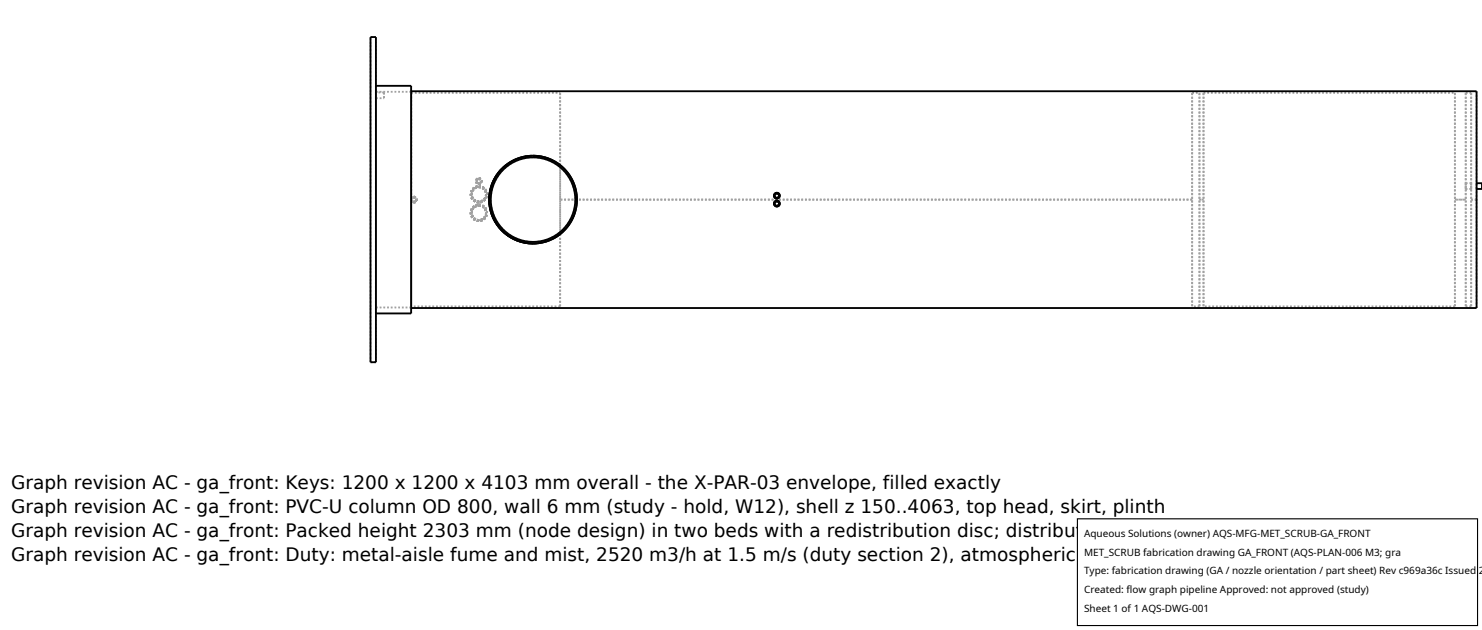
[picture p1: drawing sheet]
<svg xmlns="http://www.w3.org/2000/svg" width="212mm" height="90mm" viewBox="0 0 212 90" stroke-linecap="round" stroke-linejoin="round" font-family="sans-serif">
<g fill="none" stroke="#a0a0a0" stroke-width=".26" stroke-dasharray=".3 .3" stroke-linecap="butt">
<path d="M52.9 5.3h.8M53.7 12.3v32.5M53.7 13.1h5M53.7 13.1v30.8M53.7 13.2v.8M53.7 14v-.8M53.7 14h1.2M54.9 13.2v.8M54.9 14v-.8M54.9 13.2h-1.2M58.7 13v31M58.7 13.3h21.3"/>
<path d="M58.7 13.3v30.5M58.7 13.1v30.8M80 13.3v10.3M170.3 13.3h1M170.3 13.3v30.5M171.3 13.3v30.5M171.9 13.3h35.9M171.9 13.3v30.5M207.8 13.3v30.5M209.3 13.3v30.5M209.3 13.3h.8M210.1 13.3v30.5"/>
<path d="M58.7 28.4v-16.1M58.7 28.6v-.2M58.7 28.4v-15.4M58.7 28.4l.2-.2 .2-.1M58.7 28.4v-15.1M58.7 28.4v-15.3M59.1 28.1l.4 .2-.1 .4-.3 .2-.4-.3M59.1 28.1l.3 .1 .1 .3-.1 .3-.3 .1-.3-.1-.1-.3 .1-.3 .3-.1M59.1 28.2l.2 .1 .1 .2-.1 .2-.2 .1-.2-.1-.1-.2 .1-.2 .2-.1M59.1 28.2l.2 .1 .1 .2v.2l-.3 .1h-.2l-.1-.3 .1-.2 .2-.1M68.4 29.2l.5 .1 .3 .3 .3 .4 .1 .4-.1 .5-.3 .4-.4 .2-.4 .1-.5-.1-.3-.3-.3-.4-.1-.4 .1-.4 .3-.4 .4-.3 .4-.1M68.4 26.6l.4 .1 .4 .2 .3 .4 .1 .4-.1 .5-.3 .4-.3 .2-.5 .1-.4-.1-.4-.2-.3-.4-.1-.4 .1-.5 .3-.4 .3-.2 .5-.1"/>
<path d="M68.4 25.5l.3 .1 .1 .3-.1 .2-.3 .2-.3-.2-.1-.3 .1-.2 .3-.1M68.4 29.2l.4 .1 .4 .3 .3 .4 .1 .4-.2 .5-.2 .4-.4 .2-.4 .1-.5-.1-.4-.3-.2-.4-.1-.4 .1-.4 .3-.4 .4-.3 .4-.1M68.4 26.6l.5 .1 .3 .2 .3 .5 .1 .4-.1 .4-.3 .4-.4 .2-.4 .1-.5-.1-.4-.2-.2-.4-.1-.5 .1-.4 .3-.4 .3-.2 .5-.1M68.4 25.5l.3 .1 .1 .2-.1 .4-.3 .1-.3-.1-.1-.3 .1-.3 .3-.1M68.4 29.4l.4 .1 .3 .2 .2 .3 .1 .4-.3 .7-.3 .2-.4 .1-.4-.1-.3-.2-.2-.3-.1-.4v-.4l.3-.3 .3-.2 .4-.1M68.4 26.7l.4 .1 .3 .3 .3 .7-.1 .3-.2 .4-.7 .3-.4-.1-.3-.2-.2-.3-.1-.4v-.4l.3-.3 .3-.3 .4-.1M68.4 25.6l.2 .1 .1 .2-.1 .2-.2 .1-.2-.1-.1-.3 .1-.2h.2M68.4 29.4h.4l.3 .3 .3 .3v.4l-.1 .4-.2 .4-.3 .2h-.4l-.4-.1-.4-.2-.2-.3-.1-.4 .3-.7 .4-.3h.4M68.4 26.7l.3 .1 .4 .2 .3 .3v.5l-.1 .4-.2 .3-.3 .2-.5 .1-.4-.1-.3-.3-.3-.7 .1-.4 .3-.3 .3-.2 .4-.1M68.4 25.5l.2 .1 .1 .2-.1 .3-.2 .1-.2-.1-.1-.2v-.3l.3-.1M68.4 29.2l.5 .1 .4 .3 .2 .4 .1 .4-.1 .5-.3 .4-.4 .2-.4 .1-.5-.1-.3-.3-.3-.4-.1-.4 .1-.5 .3-.3 .4-.3 .4-.1M68.4 26.6l.4 .1 .4 .2 .3 .4 .1 .4-.1 .5-.3 .4-.3 .2-.5 .1h-.4l-.4-.3-.3-.4-.1-.4 .1-.5 .3-.4 .3-.2 .5-.1"/>
<path d="M68.4 25.5l.3 .1 .1 .3-.1 .3-.3 .1-.3-.2-.1-.3 .1-.2 .3-.1M71.6 24.1v.1M71.8 24l-.1 .1M71.9 23.9h-.1M72 23.8h-.1M72.2 23.6l-.2 .2M72.3 23.6h-.1M72.3 23.5v.1M72.4 23.4v.1M72.5 23.4h-.1M72.6 23.3l-.1 .1M72.7 23.3h-.1"/>
<path d="M72.8 23.2l-.1 .1M72.9 23.2h-.1M72.9 23.1v.1M73 23.1h-.1M73.1 23l-.1 .1M73.2 23h-.1M73.2 22.9v.1M73.3 22.9h-.1M73.4 22.9h-.1M73.5 22.8h-.1M73.6 22.8h-.1M73.7 22.8h-.1"/>
<path d="M73.7 22.7v.1M73.8 22.7h-.1M73.9 22.7h-.1M74 22.6l-.1 .1M74.1 22.6h-.1M74.2 22.6h-.1M74.3 22.5l-.1 .1M74.4 22.5h-.1M74.6 22.4l-.2 .1M74.7 22.4h-.1M74.9 22.4h-.2M75 22.3l-.1 .1"/>
<path d="M75.1 22.3h-.1M75.2 22.3h-.1M75.3 22.3h-.1M75.4 22.3h-.1M75.6 22.3h-.1M75.7 22.3h-.1M75.8 22.3h-.1M75.8 22.2v.1M75.9 22.2h-.1M76 22.2h-.1M76.1 22.2h-.1M76.1 22.2h-.2"/>
<path d="M76.1 22.5l-1.2 .1-1.1 .3-1.1 .6-.9 .8-.7 .9-.6 1-.3 1.2-.1 1.2 .1 1.2 .4 1 .5 1.1 .8 .9 1 .8 1 .5 1.2 .3 1.1 .1 1.2-.1 1.1-.4 1-.5 .9-.8 .7-.8 .6-1.1 .4-1.2 .1-1.2-.2-1.2-.3-1.1-.6-1-.7-.9-.9-.7-1.1-.6-1.1-.3-1.2-.1M76.1 22.2l1.1 .1 1 .3 1 .4 .8 .6M76.4 22.2h-.3M76.5 34.8h.1M76.6 22.3l-.2-.1M76.7 34.7h.1M76.8 22.3h-.2M76.8 34.7h.1M76.9 22.3h-.1M77 22.3h-.1M77 34.7h.2M77.1 22.3h-.1"/>
<path d="M77.2 22.3h-.1M77.2 34.7l.5-.1M77.3 22.4l-.1-.1M77.4 22.4h-.1M77.5 22.4h-.1M77.6 22.4h-.1M77.7 22.4h-.1M77.7 34.6l.1-.1M77.7 22.5v-.1M77.8 34.5h.1M77.9 22.5h-.1M77.9 34.5h.1"/>
<path d="M78 22.5h-.1M78 34.5h.1M78.1 34.5v-.1M78.1 34.4h.1M78.2 22.6h-.1M78.2 34.4l.3-.1M78.3 22.6h-.1M78.4 22.7l-.1-.1M78.5 34.3l.4-.2M78.6 22.8l-.1-.1M78.7 22.8h-.1M78.8 22.8h-.1"/>
<path d="M78.8 22.9v-.1M78.9 22.9h-.1M78.9 34.1h.1M79 22.9h-.1M79.1 34.1v-.1M79.1 23l-.1-.1M79.2 23h-.1M79.2 23.1v-.1M79.3 23.1h-.1M79.4 33.9v-.1M79.4 23.2l-.1-.1M79.5 33.8l.1-.1"/>
<path d="M79.5 23.2h-.1M79.6 33.7h.1M79.7 33.7v-.1M79.7 23.4l-.2-.2M79.7 33.6l.2-.1M79.8 23.4h-.1M79.8 23.5v-.1M79.9 23.5h-.1M80 33.5v-.1M80 33.4v10.4M80 33.4v-9.8M80 23.6l-.1-.1"/>
<path d="M80 33.4l-1.3 .8-1.3 .4-1.5 .2-1.5-.3-1.4-.5-1.2-1-.9-1.1-.7-1.3-.3-1.5v-1.5l.4-1.4 .7-1.3 1-1.1 1.3-.9 1.3-.5 1.5-.2M111 27.5h-.1M111 28.7h-.1M111 27.6l-.2 .1-.2 .2 .1 .2 .3 .1h.1l.2-.2-.1-.3-.2-.1M111 28.8h-.2l-.2 .3 .1 .2 .2 .1 .2-.1 .2-.2-.1-.2-.2-.1M111 27.6l-.3 .1-.1 .2 .1 .3 .2 .1 .3-.1 .1-.2-.1-.3-.2-.1M111 28.7l-.3 .1-.1 .3 .1 .2 .2 .1 .3-.1 .1-.2-.1-.3-.2-.1M170.3 28.5h-90.3M171.3 28.5h.6M171.9 28.5h-.6M207.8 28.5h1.5M209.3 26.2v.8"/>
<path d="M209.3 27v-.8M209.3 26.2h.8M209.3 28.5h-1.5M210.1 28.5h.8M210.1 26.2v.8M210.1 27v-.8M210.1 27h-.8M210.9 26.2v.8M210.9 27v-.8M210.9 28.5h-.8M211.7 27v-.8M52.9 51.7h.8"/>
<path d="M52.9 51.7v-46.4M53.7 51.7v-46.4M53.7 44.8v-32.5M53.7 43.9v-30.8M58.7 44.8v-16.2M58.7 44v-15.4M58.7 43.8v-15.2M58.7 43.9v-15.3M58.7 43.9h-5M80 43.8v-30.5M80 43.8h-21.3M170.3 43.8v-30.5"/>
<path d="M171.3 43.8v-30.5M171.3 43.8h-1M171.9 43.8v-30.5M207.8 43.8v-30.5M207.8 43.8h-35.9M209.3 43.8v-30.5M210.1 43.8v-30.5M210.1 43.8h-.8M210.9 44v-31"/>
</g>
<g fill="none" stroke="#000" stroke-width=".26">
<path d="M52.9 5.3h.8v46.4h-.8zM53.7 12.3h5v32.5h-5M58.7 13h152.2v31h-152.2M71.5 24.2l-.6 .8-.4 .8-.6 1.8v1.8l.6 1.8 1 1.5 1.4 1.2 1.7 .7 1 .1 .9 .1M71.6 24.2h-.1M71.6 24.2h.1M71.7 24.1h-.1M71.8 24h.1M71.8 23.9v.1M71.8 23.9h.1M71.9 23.9h.1M71.9 23.8h.1"/>
<path d="M71.9 23.8v.1M72 23.8h.1M72.2 23.6h.1M72.3 23.6h.1M72.3 23.5h.1M72.4 23.5h-.1M72.4 23.5h.1M72.4 23.4h.1M72.5 23.4h.1M72.7 23.3h-.1M72.7 23.3h.1M72.8 23.2h.1"/>
<path d="M72.9 23.2h.1M72.9 23.1h.1M73 23.1h.1M73.1 23h.1M73.2 23h.1M73.2 22.9v.1M73.4 22.9h.1M73.4 22.8v.1M73.5 22.8h.1M73.6 22.8h-.1M73.6 22.8h.1M73.8 22.7h.1"/>
<path d="M73.9 22.7h.1M74 22.6h.1M74.1 22.6h.1M74.2 22.6h.1M74.3 22.5h.1M74.6 22.4h.1M74.7 22.4h.1M74.9 22.4h.1M75 22.3h.1M75.1 22.3h-.1M75.1 22.3h.1M75.2 22.3h.1"/>
<path d="M75.3 22.3h.1M75.4 22.3h.1M75.5 22.3h-.1M75.5 22.3h.1M75.6 22.3h.1M75.8 22.3h.1M75.9 22.2h.1M76 22.2h.1M76.1 22.2h.1M76.1 22.2l1.3 .2 1.1 .3 1 .5 1 .8 .8 1 .6 1 .3 1.1 .2 1.3-.1 1.3-.4 1.2-.5 1-.8 1-.9 .8-1.1 .6-1.2 .4-1.2 .1-1.2-.1-1.2-.4-1.1-.5-.9-.7-.8-1-.6-1-.4-1.2-.1-1.2v-1.2l.4-1.2 .5-1 .7-1 1-.9 1-.6 1.1-.4 1.3-.2M76.4 22.2h.1M76.6 22.3h.1"/>
<path d="M76.7 34.7l-.1 .1M76.8 22.3h.1M76.8 34.7h.1M76.9 34.7h.1M76.9 22.3h.1M77 34.7h-.1M77 22.3h.1M77 34.7h.1M77.1 22.3h.1M77.2 22.3h.1M77.2 34.7h.1M77.3 22.4h.1"/>
<path d="M77.4 22.4h.1M77.5 22.4h.1M77.6 22.4h.1M77.7 22.4h.1M77.7 34.6h.1M77.7 22.5h.1M77.8 22.5h.1M77.8 34.5h.1M77.9 22.5h.1M77.9 34.5h.1M78 22.5h.1M78 34.5h.1"/>
<path d="M78.1 22.5v.1M78.1 34.5h.1M78.1 22.6h.1M78.1 34.4h.1M78.2 34.4h.1M78.2 22.6h.1M78.3 22.6h.1M78.3 22.6l.1 .1M78.4 22.7h.1M78.5 22.7h.1M78.6 22.8h.1M78.7 22.8h.1"/>
<path d="M78.8 22.8h.1M78.9 22.9h.1M78.9 34.1h.1M79 22.9h.1M79 34.1h.1M79.1 23h.1M79.2 34h-.1M79.2 23h.1M79.2 34h.1M79.2 23.1h.1M79.2 33.9v.1M79.3 33.9h-.1"/>
<path d="M79.3 23.1h.1M79.4 33.9h-.1M79.4 23.2h.1M79.5 33.8h-.1M79.5 33.8h.1M79.5 23.2h.1M79.6 33.7h.1M79.7 33.7h.1M79.7 23.4h.1M79.7 33.6h.1M79.8 23.4h.1M79.8 23.5h.1"/>
<path d="M79.9 23.5h.1M80 33.5h-.1M111 27.5l.3 .2 .1 .2-.1 .3-.3 .2-.3-.1-.2-.3 .1-.3 .3-.2M111 28.7l.2 .1 .2 .3-.1 .2-.3 .2-.3-.1-.2-.3 .1-.3 .3-.1M210.9 26.2h.8v.8h-.8"/>
<circle cx="76.1" cy="28.5" r="6.3"/>
<circle cx="76.1" cy="28.5" r="6"/>
<circle cx="111" cy="27.9" r=".33"/>
<circle cx="111" cy="27.9" r=".41"/>
<circle cx="111" cy="29.1" r=".41"/>
<circle cx="111" cy="29.1" r=".31"/>
<circle cx="111" cy="29.1" r=".33"/>
<circle cx="111" cy="27.9" r=".31"/>
</g>
<path d="M153.9 74.1h57.1v15.2h-57.1z" fill="#fff" stroke="#000" stroke-width=".16"/>
<g font-size="2.6">
<text x="1.6" y="69.8">Graph revision AC - ga_front: Keys: 1200 x 1200 x 4103 mm overall - the X-PAR-03 envelope, filled exactly</text>
<text x="1.6" y="73.3">Graph revision AC - ga_front: PVC-U column OD 800, wall 6 mm (study - hold, W12), shell z 150..4063, top head, skirt, plinth</text>
<text x="1.6" y="76.7">Graph revision AC - ga_front: Packed height 2303 mm (node design) in two beds with a redistribution disc; distributor above, demister below the top head</text>
<text x="1.6" y="80.2">Graph revision AC - ga_front: Duty: metal-aisle fume and mist, 2520 m3/h at 1.5 m/s (duty section 2), atmospheric (duty sections 4 and 6)</text>
</g>
<g font-size="1.4">
<text x="154.8" y="76.6">Aqueous Solutions (owner) AQS-MFG-MET_SCRUB-GA_FRONT</text>
<text x="154.8" y="79.3">MET_SCRUB fabrication drawing GA_FRONT (AQS-PLAN-006 M3; gra</text>
<text x="154.8" y="82">Type: fabrication drawing (GA / nozzle orientation / part sheet) Rev c969a36c Issued 2</text>
<text x="154.8" y="84.7">Created: flow graph pipeline Approved: not approved (study)</text>
<text x="154.8" y="87.4">Sheet 1 of 1 AQS-DWG-001</text>
</g>
</svg>
